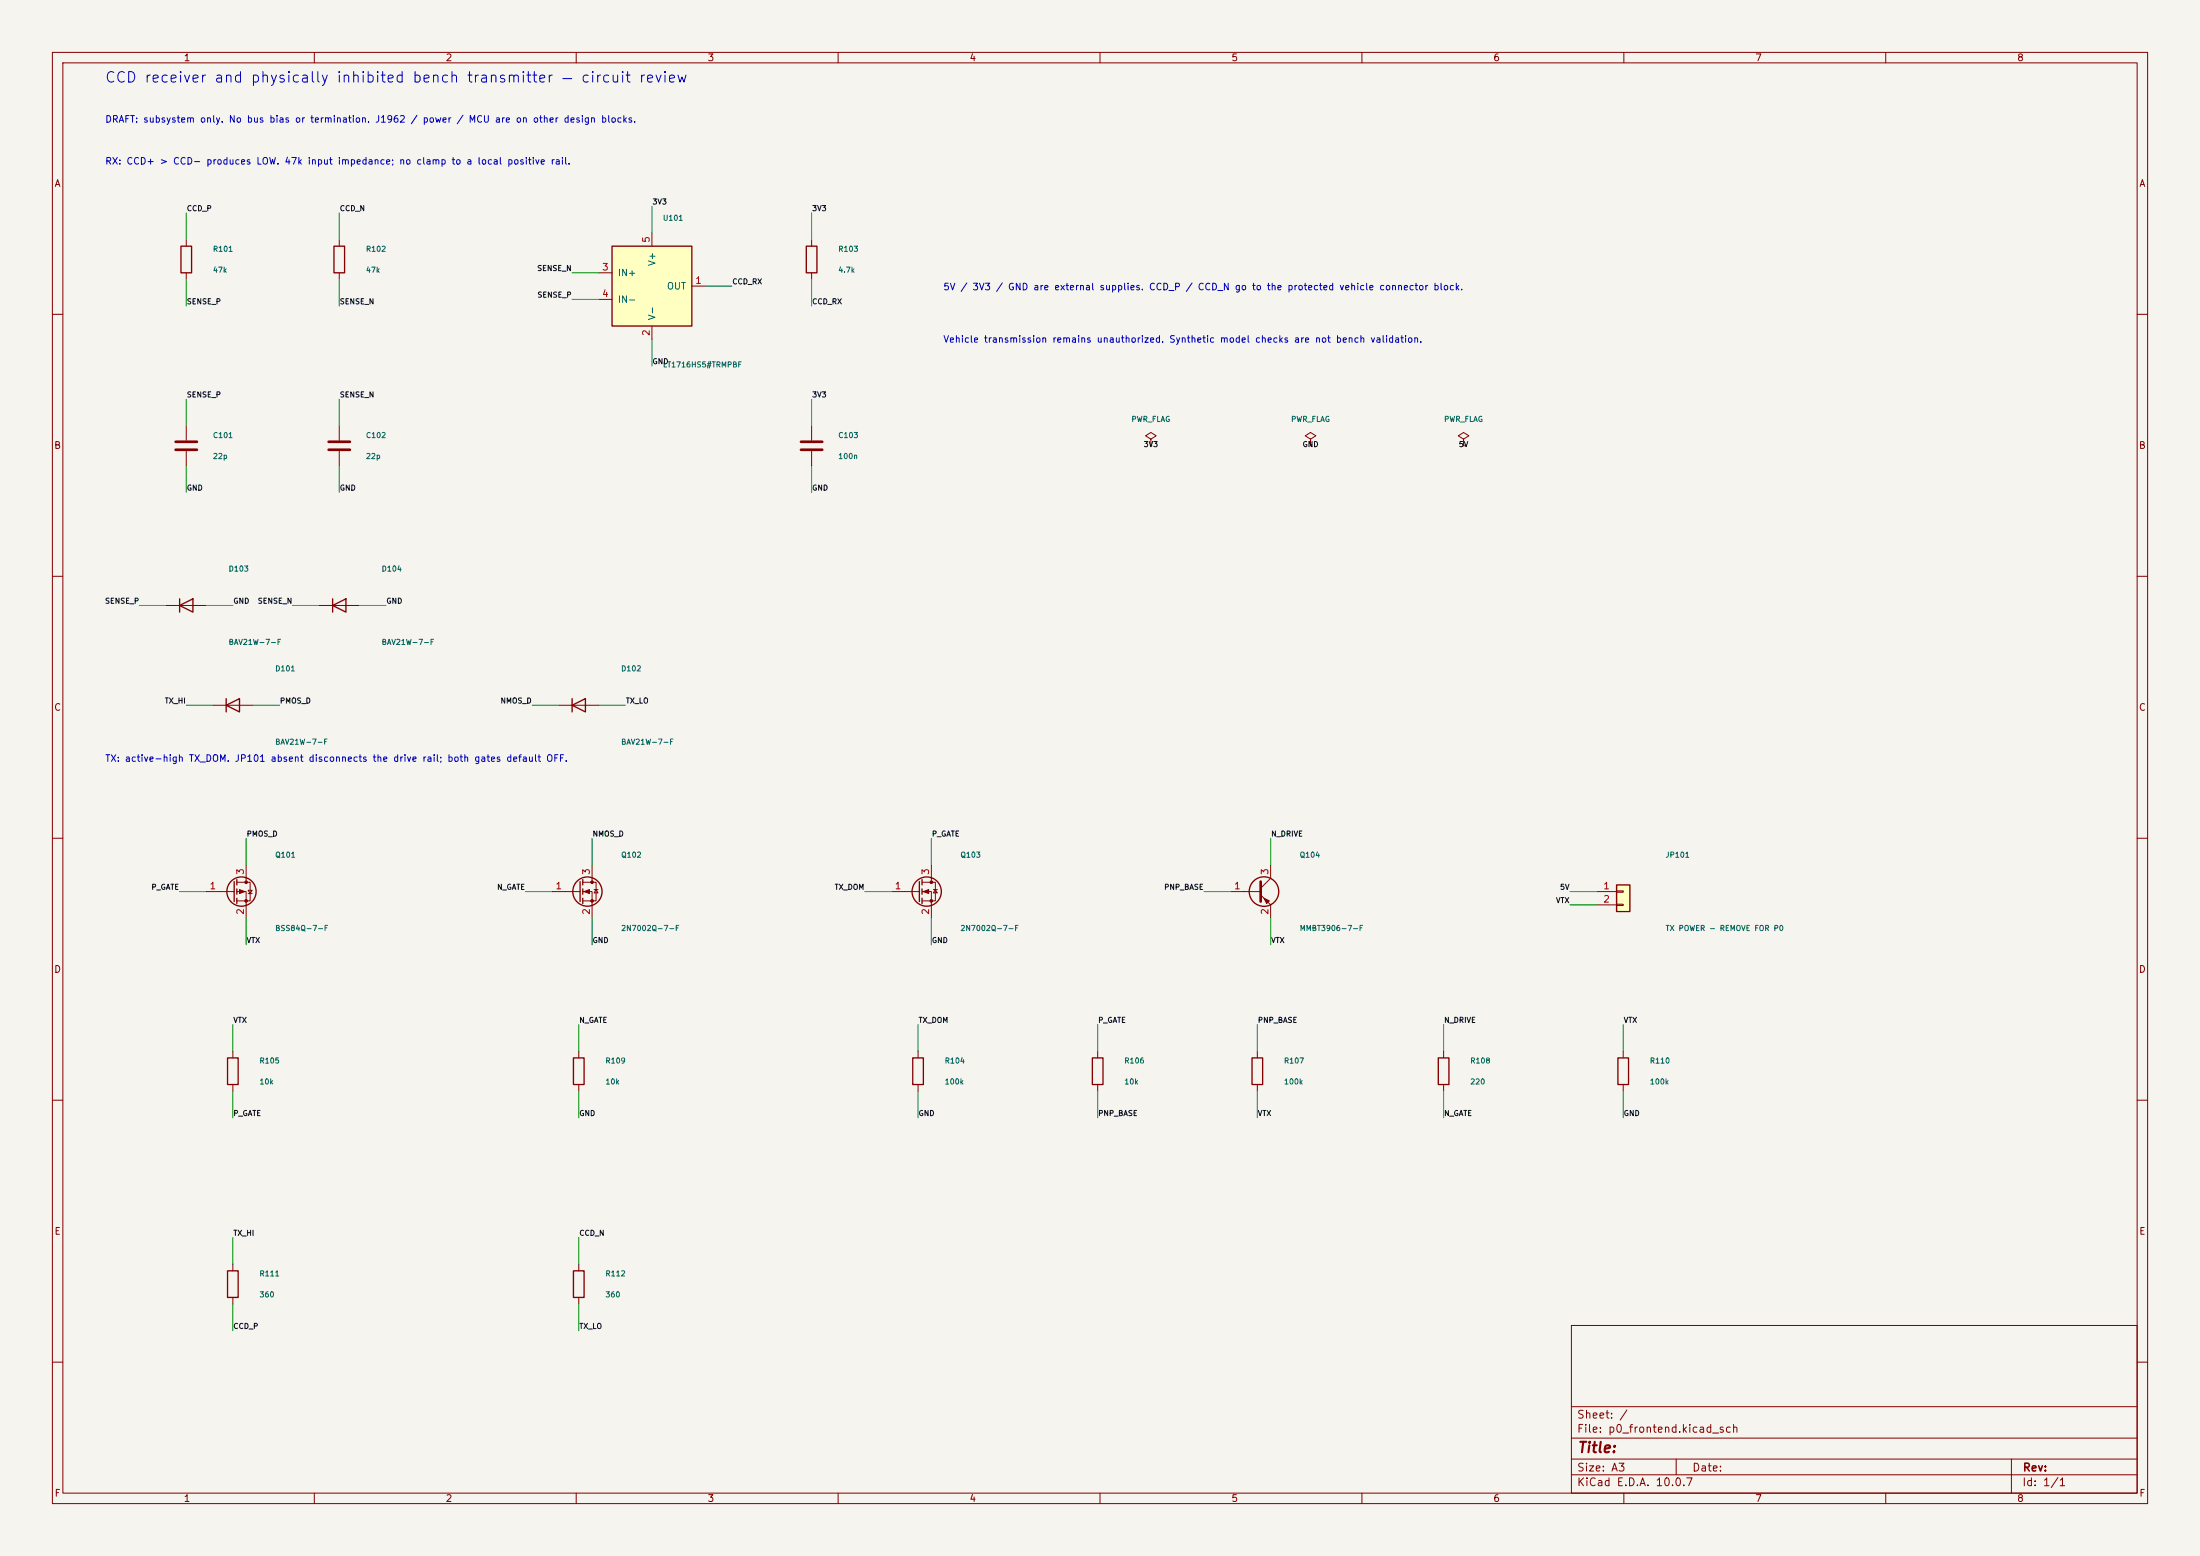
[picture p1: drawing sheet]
(kicad_sch (version 20250114) (generator "eeschema") (paper "A3") (lib_symbols (symbol "Device:R" (pin_numbers (hide yes)) (pin_names (offset 0)) (exclude_from_sim no) (in_bom yes) (on_board yes) (in_pos_files yes) (duplicate_pin_numbers_are_jumpers no) (property "Reference" "R" (at 2.032 0 90) (show_name no) (do_not_autoplace no) (effects (font (size 1.27 1.27)))) (property "Value" "R" (at 0 0 90) (show_name no) (do_not_autoplace no) (effects (font (size 1.27 1.27)))) (property "Footprint" "" (at -1.778 0 90) (show_name no) (do_not_autoplace no) (hide yes) (effects (font (size 1.27 1.27)))) (property "Datasheet" "" (at 0 0 0) (show_name no) (do_not_autoplace no) (hide yes) (effects (font (size 1.27 1.27)))) (property "Description" "Resistor" (at 0 0 0) (show_name no) (do_not_autoplace no) (hide yes) (effects (font (size 1.27 1.27)))) (property "ki_keywords" "R res resistor" (at 0 0 0) (show_name no) (do_not_autoplace no) (hide yes) (effects (font (size 1.27 1.27)))) (property "ki_fp_filters" "R_*" (at 0 0 0) (show_name no) (do_not_autoplace no) (hide yes) (effects (font (size 1.27 1.27)))) (symbol "R_0_1" (rectangle (start -1.016 -2.54) (end 1.016 2.54) (stroke (width 0.254) (type default)) (fill (type none)))) (symbol "R_1_1" (pin passive line (at 0 3.81 270) (length 1.27) (name "" (effects (font (size 1.27 1.27)))) (number "1" (effects (font (size 1.27 1.27))))) (pin passive line (at 0 -3.81 90) (length 1.27) (name "" (effects (font (size 1.27 1.27)))) (number "2" (effects (font (size 1.27 1.27)))))) (embedded_fonts no)) (symbol "Device:C" (pin_numbers (hide yes)) (pin_names (offset 0.254)) (exclude_from_sim no) (in_bom yes) (on_board yes) (in_pos_files yes) (duplicate_pin_numbers_are_jumpers no) (property "Reference" "C" (at 0.635 2.54 0) (show_name no) (do_not_autoplace no) (effects (font (size 1.27 1.27)) (justify left))) (property "Value" "C" (at 0.635 -2.54 0) (show_name no) (do_not_autoplace no) (effects (font (size 1.27 1.27)) (justify left))) (property "Footprint" "" (at 0.9652 -3.81 0) (show_name no) (do_not_autoplace no) (hide yes) (effects (font (size 1.27 1.27)))) (property "Datasheet" "" (at 0 0 0) (show_name no) (do_not_autoplace no) (hide yes) (effects (font (size 1.27 1.27)))) (property "Description" "Unpolarized capacitor" (at 0 0 0) (show_name no) (do_not_autoplace no) (hide yes) (effects (font (size 1.27 1.27)))) (property "ki_keywords" "cap capacitor" (at 0 0 0) (show_name no) (do_not_autoplace no) (hide yes) (effects (font (size 1.27 1.27)))) (property "ki_fp_filters" "C_*" (at 0 0 0) (show_name no) (do_not_autoplace no) (hide yes) (effects (font (size 1.27 1.27)))) (symbol "C_0_1" (polyline (pts (xy -2.032 0.762) (xy 2.032 0.762)) (stroke (width 0.508) (type default)) (fill (type none))) (polyline (pts (xy -2.032 -0.762) (xy 2.032 -0.762)) (stroke (width 0.508) (type default)) (fill (type none)))) (symbol "C_1_1" (pin passive line (at 0 3.81 270) (length 2.794) (name "" (effects (font (size 1.27 1.27)))) (number "1" (effects (font (size 1.27 1.27))))) (pin passive line (at 0 -3.81 90) (length 2.794) (name "" (effects (font (size 1.27 1.27)))) (number "2" (effects (font (size 1.27 1.27)))))) (embedded_fonts no)) (symbol "Device:D" (pin_numbers (hide yes)) (pin_names (offset 1.016) (hide yes)) (exclude_from_sim no) (in_bom yes) (on_board yes) (in_pos_files yes) (duplicate_pin_numbers_are_jumpers no) (property "Reference" "D" (at 0 2.54 0) (show_name no) (do_not_autoplace no) (effects (font (size 1.27 1.27)))) (property "Value" "D" (at 0 -2.54 0) (show_name no) (do_not_autoplace no) (effects (font (size 1.27 1.27)))) (property "Footprint" "" (at 0 0 0) (show_name no) (do_not_autoplace no) (hide yes) (effects (font (size 1.27 1.27)))) (property "Datasheet" "" (at 0 0 0) (show_name no) (do_not_autoplace no) (hide yes) (effects (font (size 1.27 1.27)))) (property "Description" "Diode" (at 0 0 0) (show_name no) (do_not_autoplace no) (hide yes) (effects (font (size 1.27 1.27)))) (property "Sim.Device" "D" (at 0 0 0) (show_name no) (do_not_autoplace no) (hide yes) (effects (font (size 1.27 1.27)))) (property "Sim.Pins" "1=K 2=A" (at 0 0 0) (show_name no) (do_not_autoplace no) (hide yes) (effects (font (size 1.27 1.27)))) (property "ki_keywords" "diode" (at 0 0 0) (show_name no) (do_not_autoplace no) (hide yes) (effects (font (size 1.27 1.27)))) (property "ki_fp_filters" "TO-???* *_Diode_* *SingleDiode* D_*" (at 0 0 0) (show_name no) (do_not_autoplace no) (hide yes) (effects (font (size 1.27 1.27)))) (symbol "D_0_1" (polyline (pts (xy -1.27 1.27) (xy -1.27 -1.27)) (stroke (width 0.254) (type default)) (fill (type none))) (polyline (pts (xy 1.27 1.27) (xy 1.27 -1.27) (xy -1.27 0) (xy 1.27 1.27)) (stroke (width 0.254) (type default)) (fill (type none))) (polyline (pts (xy 1.27 0) (xy -1.27 0)) (stroke (width 0) (type default)) (fill (type none)))) (symbol "D_1_1" (pin passive line (at -3.81 0 0) (length 2.54) (name "K" (effects (font (size 1.27 1.27)))) (number "1" (effects (font (size 1.27 1.27))))) (pin passive line (at 3.81 0 180) (length 2.54) (name "A" (effects (font (size 1.27 1.27)))) (number "2" (effects (font (size 1.27 1.27)))))) (embedded_fonts no)) (symbol "Transistor_FET:Q_PMOS_GSD" (pin_names (offset 0) (hide yes)) (exclude_from_sim no) (in_bom yes) (on_board yes) (in_pos_files yes) (duplicate_pin_numbers_are_jumpers no) (property "Reference" "Q" (at 5.08 1.905 0) (show_name no) (do_not_autoplace no) (effects (font (size 1.27 1.27)) (justify left))) (property "Value" "Q_PMOS_GSD" (at 5.08 0 0) (show_name no) (do_not_autoplace no) (effects (font (size 1.27 1.27)) (justify left))) (property "Footprint" "" (at 5.08 2.54 0) (show_name no) (do_not_autoplace no) (hide yes) (effects (font (size 1.27 1.27)))) (property "Datasheet" "" (at 0 0 0) (show_name no) (do_not_autoplace no) (hide yes) (effects (font (size 1.27 1.27)))) (property "Description" "P-MOSFET transistor, gate/source/drain" (at 0 0 0) (show_name no) (do_not_autoplace no) (hide yes) (effects (font (size 1.27 1.27)))) (property "ki_keywords" "transistor PMOS P-MOS P-MOSFET" (at 0 0 0) (show_name no) (do_not_autoplace no) (hide yes) (effects (font (size 1.27 1.27)))) (symbol "Q_PMOS_GSD_0_1" (polyline (pts (xy 0.254 1.905) (xy 0.254 -1.905)) (stroke (width 0.254) (type default)) (fill (type none))) (polyline (pts (xy 0.254 0) (xy -2.54 0)) (stroke (width 0) (type default)) (fill (type none))) (polyline (pts (xy 0.762 2.286) (xy 0.762 1.27)) (stroke (width 0.254) (type default)) (fill (type none))) (polyline (pts (xy 0.762 1.778) (xy 3.302 1.778) (xy 3.302 -1.778) (xy 0.762 -1.778)) (stroke (width 0) (type default)) (fill (type none))) (polyline (pts (xy 0.762 0.508) (xy 0.762 -0.508)) (stroke (width 0.254) (type default)) (fill (type none))) (polyline (pts (xy 0.762 -1.27) (xy 0.762 -2.286)) (stroke (width 0.254) (type default)) (fill (type none))) (circle (center 1.651 0) (radius 2.794) (stroke (width 0.254) (type default)) (fill (type none))) (polyline (pts (xy 2.286 0) (xy 1.27 0.381) (xy 1.27 -0.381) (xy 2.286 0)) (stroke (width 0) (type default)) (fill (type outline))) (polyline (pts (xy 2.54 2.54) (xy 2.54 1.778)) (stroke (width 0) (type default)) (fill (type none))) (circle (center 2.54 1.778) (radius 0.254) (stroke (width 0) (type default)) (fill (type outline))) (circle (center 2.54 -1.778) (radius 0.254) (stroke (width 0) (type default)) (fill (type outline))) (polyline (pts (xy 2.54 -2.54) (xy 2.54 0) (xy 0.762 0)) (stroke (width 0) (type default)) (fill (type none))) (polyline (pts (xy 2.921 -0.381) (xy 3.683 -0.381)) (stroke (width 0) (type default)) (fill (type none))) (polyline (pts (xy 3.302 -0.381) (xy 2.921 0.254) (xy 3.683 0.254) (xy 3.302 -0.381)) (stroke (width 0) (type default)) (fill (type none)))) (symbol "Q_PMOS_GSD_1_1" (pin input line (at -5.08 0 0) (length 2.54) (name "G" (effects (font (size 1.27 1.27)))) (number "1" (effects (font (size 1.27 1.27))))) (pin passive line (at 2.54 -5.08 90) (length 2.54) (name "S" (effects (font (size 1.27 1.27)))) (number "2" (effects (font (size 1.27 1.27))))) (pin passive line (at 2.54 5.08 270) (length 2.54) (name "D" (effects (font (size 1.27 1.27)))) (number "3" (effects (font (size 1.27 1.27)))))) (embedded_fonts no)) (symbol "Transistor_FET:Q_NMOS_GSD" (pin_names (offset 0) (hide yes)) (exclude_from_sim no) (in_bom yes) (on_board yes) (in_pos_files yes) (duplicate_pin_numbers_are_jumpers no) (property "Reference" "Q" (at 5.08 1.905 0) (show_name no) (do_not_autoplace no) (effects (font (size 1.27 1.27)) (justify left))) (property "Value" "Q_NMOS_GSD" (at 5.08 0 0) (show_name no) (do_not_autoplace no) (effects (font (size 1.27 1.27)) (justify left))) (property "Footprint" "" (at 5.08 2.54 0) (show_name no) (do_not_autoplace no) (hide yes) (effects (font (size 1.27 1.27)))) (property "Datasheet" "" (at 0 0 0) (show_name no) (do_not_autoplace no) (hide yes) (effects (font (size 1.27 1.27)))) (property "Description" "N-MOSFET transistor, gate/source/drain" (at 0 0 0) (show_name no) (do_not_autoplace no) (hide yes) (effects (font (size 1.27 1.27)))) (property "ki_keywords" "transistor NMOS N-MOS N-MOSFET" (at 0 0 0) (show_name no) (do_not_autoplace no) (hide yes) (effects (font (size 1.27 1.27)))) (symbol "Q_NMOS_GSD_0_1" (polyline (pts (xy 0.254 1.905) (xy 0.254 -1.905)) (stroke (width 0.254) (type default)) (fill (type none))) (polyline (pts (xy 0.254 0) (xy -2.54 0)) (stroke (width 0) (type default)) (fill (type none))) (polyline (pts (xy 0.762 2.286) (xy 0.762 1.27)) (stroke (width 0.254) (type default)) (fill (type none))) (polyline (pts (xy 0.762 0.508) (xy 0.762 -0.508)) (stroke (width 0.254) (type default)) (fill (type none))) (polyline (pts (xy 0.762 -1.27) (xy 0.762 -2.286)) (stroke (width 0.254) (type default)) (fill (type none))) (polyline (pts (xy 0.762 -1.778) (xy 3.302 -1.778) (xy 3.302 1.778) (xy 0.762 1.778)) (stroke (width 0) (type default)) (fill (type none))) (polyline (pts (xy 1.016 0) (xy 2.032 0.381) (xy 2.032 -0.381) (xy 1.016 0)) (stroke (width 0) (type default)) (fill (type outline))) (circle (center 1.651 0) (radius 2.794) (stroke (width 0.254) (type default)) (fill (type none))) (polyline (pts (xy 2.54 2.54) (xy 2.54 1.778)) (stroke (width 0) (type default)) (fill (type none))) (circle (center 2.54 1.778) (radius 0.254) (stroke (width 0) (type default)) (fill (type outline))) (circle (center 2.54 -1.778) (radius 0.254) (stroke (width 0) (type default)) (fill (type outline))) (polyline (pts (xy 2.54 -2.54) (xy 2.54 0) (xy 0.762 0)) (stroke (width 0) (type default)) (fill (type none))) (polyline (pts (xy 2.921 0.381) (xy 3.683 0.381)) (stroke (width 0) (type default)) (fill (type none))) (polyline (pts (xy 3.302 0.381) (xy 2.921 -0.254) (xy 3.683 -0.254) (xy 3.302 0.381)) (stroke (width 0) (type default)) (fill (type none)))) (symbol "Q_NMOS_GSD_1_1" (pin input line (at -5.08 0 0) (length 2.54) (name "G" (effects (font (size 1.27 1.27)))) (number "1" (effects (font (size 1.27 1.27))))) (pin passive line (at 2.54 -5.08 90) (length 2.54) (name "S" (effects (font (size 1.27 1.27)))) (number "2" (effects (font (size 1.27 1.27))))) (pin passive line (at 2.54 5.08 270) (length 2.54) (name "D" (effects (font (size 1.27 1.27)))) (number "3" (effects (font (size 1.27 1.27)))))) (embedded_fonts no)) (symbol "Transistor_BJT:Q_PNP_BEC" (pin_names (offset 0) (hide yes)) (exclude_from_sim no) (in_bom yes) (on_board yes) (in_pos_files yes) (duplicate_pin_numbers_are_jumpers no) (property "Reference" "Q" (at 5.08 1.27 0) (show_name no) (do_not_autoplace no) (effects (font (size 1.27 1.27)) (justify left))) (property "Value" "Q_PNP_BEC" (at 5.08 -1.27 0) (show_name no) (do_not_autoplace no) (effects (font (size 1.27 1.27)) (justify left))) (property "Footprint" "" (at 5.08 2.54 0) (show_name no) (do_not_autoplace no) (hide yes) (effects (font (size 1.27 1.27)))) (property "Datasheet" "" (at 0 0 0) (show_name no) (do_not_autoplace no) (hide yes) (effects (font (size 1.27 1.27)))) (property "Description" "PNP transistor, base/emitter/collector" (at 0 0 0) (show_name no) (do_not_autoplace no) (hide yes) (effects (font (size 1.27 1.27)))) (property "Sim.Device" "PNP" (at 0 0 0) (show_name no) (do_not_autoplace no) (hide yes) (effects (font (size 1.27 1.27)))) (property "Sim.Pins" "1=B 2=E 3=C" (at 0 0 0) (show_name no) (do_not_autoplace no) (hide yes) (effects (font (size 1.27 1.27)))) (property "ki_keywords" "BJT" (at 0 0 0) (show_name no) (do_not_autoplace no) (hide yes) (effects (font (size 1.27 1.27)))) (symbol "Q_PNP_BEC_0_1" (polyline (pts (xy -2.54 0) (xy 0.635 0)) (stroke (width 0) (type default)) (fill (type none))) (polyline (pts (xy 0.635 1.905) (xy 0.635 -1.905)) (stroke (width 0.508) (type default)) (fill (type none))) (polyline (pts (xy 0.635 0.635) (xy 2.54 2.54)) (stroke (width 0) (type default)) (fill (type none))) (polyline (pts (xy 0.635 -0.635) (xy 2.54 -2.54)) (stroke (width 0) (type default)) (fill (type none))) (circle (center 1.27 0) (radius 2.8194) (stroke (width 0.254) (type default)) (fill (type none))) (polyline (pts (xy 2.286 -1.778) (xy 1.778 -2.286) (xy 1.27 -1.27) (xy 2.286 -1.778)) (stroke (width 0) (type default)) (fill (type outline)))) (symbol "Q_PNP_BEC_1_1" (pin input line (at -5.08 0 0) (length 2.54) (name "B" (effects (font (size 1.27 1.27)))) (number "1" (effects (font (size 1.27 1.27))))) (pin passive line (at 2.54 -5.08 90) (length 2.54) (name "E" (effects (font (size 1.27 1.27)))) (number "2" (effects (font (size 1.27 1.27))))) (pin passive line (at 2.54 5.08 270) (length 2.54) (name "C" (effects (font (size 1.27 1.27)))) (number "3" (effects (font (size 1.27 1.27)))))) (embedded_fonts no)) (symbol "Connector_Generic:Conn_01x02" (pin_names (offset 1.016) (hide yes)) (exclude_from_sim no) (in_bom yes) (on_board yes) (in_pos_files yes) (duplicate_pin_numbers_are_jumpers no) (property "Reference" "J" (at 0 2.54 0) (show_name no) (do_not_autoplace no) (effects (font (size 1.27 1.27)))) (property "Value" "Conn_01x02" (at 0 -5.08 0) (show_name no) (do_not_autoplace no) (effects (font (size 1.27 1.27)))) (property "Footprint" "" (at 0 0 0) (show_name no) (do_not_autoplace no) (hide yes) (effects (font (size 1.27 1.27)))) (property "Datasheet" "" (at 0 0 0) (show_name no) (do_not_autoplace no) (hide yes) (effects (font (size 1.27 1.27)))) (property "Description" "Generic connector, single row, 01x02, script generated (kicad-library-utils/schlib/autogen/connector/)" (at 0 0 0) (show_name no) (do_not_autoplace no) (hide yes) (effects (font (size 1.27 1.27)))) (property "ki_keywords" "connector" (at 0 0 0) (show_name no) (do_not_autoplace no) (hide yes) (effects (font (size 1.27 1.27)))) (property "ki_fp_filters" "Connector*:*_1x??_*" (at 0 0 0) (show_name no) (do_not_autoplace no) (hide yes) (effects (font (size 1.27 1.27)))) (symbol "Conn_01x02_1_1" (rectangle (start -1.27 1.27) (end 1.27 -3.81) (stroke (width 0.254) (type default)) (fill (type background))) (rectangle (start -1.27 0.127) (end 0 -0.127) (stroke (width 0.1524) (type default)) (fill (type none))) (rectangle (start -1.27 -2.413) (end 0 -2.667) (stroke (width 0.1524) (type default)) (fill (type none))) (pin passive line (at -5.08 0 0) (length 3.81) (name "Pin_1" (effects (font (size 1.27 1.27)))) (number "1" (effects (font (size 1.27 1.27))))) (pin passive line (at -5.08 -2.54 0) (length 3.81) (name "Pin_2" (effects (font (size 1.27 1.27)))) (number "2" (effects (font (size 1.27 1.27)))))) (embedded_fonts no)) (symbol "power:PWR_FLAG" (power global) (pin_numbers (hide yes)) (pin_names (offset 0) (hide yes)) (exclude_from_sim no) (in_bom yes) (on_board yes) (in_pos_files yes) (duplicate_pin_numbers_are_jumpers no) (property "Reference" "#FLG" (at 0 1.905 0) (show_name no) (do_not_autoplace no) (hide yes) (effects (font (size 1.27 1.27)))) (property "Value" "PWR_FLAG" (at 0 3.81 0) (show_name no) (do_not_autoplace no) (effects (font (size 1.27 1.27)))) (property "Footprint" "" (at 0 0 0) (show_name no) (do_not_autoplace no) (hide yes) (effects (font (size 1.27 1.27)))) (property "Datasheet" "" (at 0 0 0) (show_name no) (do_not_autoplace no) (hide yes) (effects (font (size 1.27 1.27)))) (property "Description" "Special symbol for telling ERC where power comes from" (at 0 0 0) (show_name no) (do_not_autoplace no) (hide yes) (effects (font (size 1.27 1.27)))) (property "ki_keywords" "flag power" (at 0 0 0) (show_name no) (do_not_autoplace no) (hide yes) (effects (font (size 1.27 1.27)))) (symbol "PWR_FLAG_0_0" (pin power_out line (at 0 0 90) (length 0) (name "" (effects (font (size 1.27 1.27)))) (number "1" (effects (font (size 1.27 1.27)))))) (symbol "PWR_FLAG_0_1" (polyline (pts (xy 0 0) (xy 0 1.27) (xy -1.016 1.905) (xy 0 2.54) (xy 1.016 1.905) (xy 0 1.27)) (stroke (width 0) (type default)) (fill (type none)))) (embedded_fonts no)) (symbol "Chrysler:LT1716" (pin_names (offset 1.016)) (in_bom yes) (on_board yes) (property "Reference" "U" (at 0 8.89 0) (effects (font (size 1.27 1.27)))) (property "Value" "LT1716" (at 0 -8.89 0) (effects (font (size 1.27 1.27)))) (symbol "LT1716_0_1" (rectangle (start -7.62 7.62) (end 7.62 -7.62) (stroke (width 0.254) (type default)) (fill (type background)))) (symbol "LT1716_1_1" (pin output line (at 10.16 0 180) (length 2.54) (name "OUT" (effects (font (size 1.27 1.27)))) (number "1" (effects (font (size 1.27 1.27))))) (pin power_in line (at 0 -10.16 90) (length 2.54) (name "V-" (effects (font (size 1.27 1.27)))) (number "2" (effects (font (size 1.27 1.27))))) (pin input line (at -10.16 2.54 0) (length 2.54) (name "IN+" (effects (font (size 1.27 1.27)))) (number "3" (effects (font (size 1.27 1.27))))) (pin input line (at -10.16 -2.54 0) (length 2.54) (name "IN-" (effects (font (size 1.27 1.27)))) (number "4" (effects (font (size 1.27 1.27))))) (pin power_in line (at 0 10.16 270) (length 2.54) (name "V+" (effects (font (size 1.27 1.27)))) (number "5" (effects (font (size 1.27 1.27)))))))) (text "CCD receiver and physically inhibited bench transmitter — circuit review" (at 20 15 0) (effects (font (size 2.0 2.0)) (justify left))) (text "DRAFT: subsystem only. No bus bias or termination. J1962 / power / MCU are on other design blocks." (at 20 23 0) (effects (font (size 1.27 1.27)) (justify left))) (text "RX: CCD+ > CCD- produces LOW. 47k input impedance; no clamp to a local positive rail." (at 20 31 0) (effects (font (size 1.27 1.27)) (justify left))) (text "TX: active-high TX_DOM. JP101 absent disconnects the drive rail; both gates default OFF." (at 20 145 0) (effects (font (size 1.27 1.27)) (justify left))) (text "5V / 3V3 / GND are external supplies. CCD_P / CCD_N go to the protected vehicle connector block." (at 180 55 0) (effects (font (size 1.27 1.27)) (justify left))) (text "Vehicle transmission remains unauthorized. Synthetic model checks are not bench validation." (at 180 65 0) (effects (font (size 1.27 1.27)) (justify left))) (symbol (lib_id "Chrysler:LT1716") (at 124.46 54.61 0) (unit 1) (in_bom yes) (on_board yes) (dnp no) (property "Reference" "U101" (at 126.46 41.61 0) (effects (font (size 1.0 1.0)) (justify left))) (property "Value" "LT1716HS5#TRMPBF" (at 126.46 69.61 0) (effects (font (size 1.0 1.0)) (justify left))) (property "Footprint" "Package_TO_SOT_SMD:TSOT-23-5" (at 124.46 54.61 0) (effects (font (size 1.0 1.0)) (justify left) (hide yes))) (property "MPN" "LT1716HS5#TRMPBF" (at 124.46 54.61 0) (effects (font (size 1.0 1.0)) (justify left) (hide yes))) (property "Manufacturer" "Analog Devices" (at 124.46 54.61 0) (effects (font (size 1.0 1.0)) (justify left) (hide yes)))) (wire (pts (xy 134.62 54.61) (xy 139.7 54.61)) (stroke (width 0) (type default))) (label "CCD_RX" (at 139.7 54.61 0) (effects (font (size 1 1)) (justify left bottom))) (wire (pts (xy 124.46 64.77) (xy 124.46 69.85)) (stroke (width 0) (type default))) (label "GND" (at 124.46 69.85 0) (effects (font (size 1 1)) (justify left bottom))) (wire (pts (xy 114.3 52.07) (xy 109.22 52.07)) (stroke (width 0) (type default))) (label "SENSE_N" (at 109.22 52.07 0) (effects (font (size 1 1)) (justify right bottom))) (wire (pts (xy 114.3 57.15) (xy 109.22 57.15)) (stroke (width 0) (type default))) (label "SENSE_P" (at 109.22 57.15 0) (effects (font (size 1 1)) (justify right bottom))) (wire (pts (xy 124.46 44.45) (xy 124.46 39.37)) (stroke (width 0) (type default))) (label "3V3" (at 124.46 39.37 0) (effects (font (size 1 1)) (justify left bottom))) (symbol (lib_id "Device:R") (at 35.56 49.53 0) (unit 1) (in_bom yes) (on_board yes) (dnp no) (property "Reference" "R101" (at 40.56 47.53 0) (effects (font (size 1.0 1.0)) (justify left))) (property "Value" "47k" (at 40.56 51.53 0) (effects (font (size 1.0 1.0)) (justify left))) (property "Footprint" "Resistor_SMD:R_0805_2012Metric" (at 35.56 49.53 0) (effects (font (size 1.0 1.0)) (justify left) (hide yes))) (property "MPN" "RC0805FR-0747KL" (at 35.56 49.53 0) (effects (font (size 1.0 1.0)) (justify left) (hide yes))) (property "Manufacturer" "YAGEO" (at 35.56 49.53 0) (effects (font (size 1.0 1.0)) (justify left) (hide yes)))) (wire (pts (xy 35.56 45.72) (xy 35.56 40.64)) (stroke (width 0) (type default))) (label "CCD_P" (at 35.56 40.64 0) (effects (font (size 1 1)) (justify left bottom))) (wire (pts (xy 35.56 53.34) (xy 35.56 58.42)) (stroke (width 0) (type default))) (label "SENSE_P" (at 35.56 58.42 0) (effects (font (size 1 1)) (justify left bottom))) (symbol (lib_id "Device:R") (at 64.77 49.53 0) (unit 1) (in_bom yes) (on_board yes) (dnp no) (property "Reference" "R102" (at 69.77 47.53 0) (effects (font (size 1.0 1.0)) (justify left))) (property "Value" "47k" (at 69.77 51.53 0) (effects (font (size 1.0 1.0)) (justify left))) (property "Footprint" "Resistor_SMD:R_0805_2012Metric" (at 64.77 49.53 0) (effects (font (size 1.0 1.0)) (justify left) (hide yes))) (property "MPN" "RC0805FR-0747KL" (at 64.77 49.53 0) (effects (font (size 1.0 1.0)) (justify left) (hide yes))) (property "Manufacturer" "YAGEO" (at 64.77 49.53 0) (effects (font (size 1.0 1.0)) (justify left) (hide yes)))) (wire (pts (xy 64.77 45.72) (xy 64.77 40.64)) (stroke (width 0) (type default))) (label "CCD_N" (at 64.77 40.64 0) (effects (font (size 1 1)) (justify left bottom))) (wire (pts (xy 64.77 53.34) (xy 64.77 58.42)) (stroke (width 0) (type default))) (label "SENSE_N" (at 64.77 58.42 0) (effects (font (size 1 1)) (justify left bottom))) (symbol (lib_id "Device:C") (at 35.56 85.09 0) (unit 1) (in_bom yes) (on_board yes) (dnp no) (property "Reference" "C101" (at 40.56 83.09 0) (effects (font (size 1.0 1.0)) (justify left))) (property "Value" "22p" (at 40.56 87.09 0) (effects (font (size 1.0 1.0)) (justify left))) (property "Footprint" "Capacitor_SMD:C_0805_2012Metric" (at 35.56 85.09 0) (effects (font (size 1.0 1.0)) (justify left) (hide yes))) (property "MPN" "C0805C220J5GACTU" (at 35.56 85.09 0) (effects (font (size 1.0 1.0)) (justify left) (hide yes))) (property "Manufacturer" "KEMET" (at 35.56 85.09 0) (effects (font (size 1.0 1.0)) (justify left) (hide yes)))) (wire (pts (xy 35.56 81.28) (xy 35.56 76.2)) (stroke (width 0) (type default))) (label "SENSE_P" (at 35.56 76.2 0) (effects (font (size 1 1)) (justify left bottom))) (wire (pts (xy 35.56 88.9) (xy 35.56 93.98)) (stroke (width 0) (type default))) (label "GND" (at 35.56 93.98 0) (effects (font (size 1 1)) (justify left bottom))) (symbol (lib_id "Device:C") (at 64.77 85.09 0) (unit 1) (in_bom yes) (on_board yes) (dnp no) (property "Reference" "C102" (at 69.77 83.09 0) (effects (font (size 1.0 1.0)) (justify left))) (property "Value" "22p" (at 69.77 87.09 0) (effects (font (size 1.0 1.0)) (justify left))) (property "Footprint" "Capacitor_SMD:C_0805_2012Metric" (at 64.77 85.09 0) (effects (font (size 1.0 1.0)) (justify left) (hide yes))) (property "MPN" "C0805C220J5GACTU" (at 64.77 85.09 0) (effects (font (size 1.0 1.0)) (justify left) (hide yes))) (property "Manufacturer" "KEMET" (at 64.77 85.09 0) (effects (font (size 1.0 1.0)) (justify left) (hide yes)))) (wire (pts (xy 64.77 81.28) (xy 64.77 76.2)) (stroke (width 0) (type default))) (label "SENSE_N" (at 64.77 76.2 0) (effects (font (size 1 1)) (justify left bottom))) (wire (pts (xy 64.77 88.9) (xy 64.77 93.98)) (stroke (width 0) (type default))) (label "GND" (at 64.77 93.98 0) (effects (font (size 1 1)) (justify left bottom))) (symbol (lib_id "Device:C") (at 154.94 85.09 0) (unit 1) (in_bom yes) (on_board yes) (dnp no) (property "Reference" "C103" (at 159.94 83.09 0) (effects (font (size 1.0 1.0)) (justify left))) (property "Value" "100n" (at 159.94 87.09 0) (effects (font (size 1.0 1.0)) (justify left))) (property "Footprint" "Capacitor_SMD:C_0805_2012Metric" (at 154.94 85.09 0) (effects (font (size 1.0 1.0)) (justify left) (hide yes))) (property "MPN" "C0805C104K5RACTU" (at 154.94 85.09 0) (effects (font (size 1.0 1.0)) (justify left) (hide yes))) (property "Manufacturer" "KEMET" (at 154.94 85.09 0) (effects (font (size 1.0 1.0)) (justify left) (hide yes)))) (wire (pts (xy 154.94 81.28) (xy 154.94 76.2)) (stroke (width 0) (type default))) (label "3V3" (at 154.94 76.2 0) (effects (font (size 1 1)) (justify left bottom))) (wire (pts (xy 154.94 88.9) (xy 154.94 93.98)) (stroke (width 0) (type default))) (label "GND" (at 154.94 93.98 0) (effects (font (size 1 1)) (justify left bottom))) (symbol (lib_id "Device:R") (at 154.94 49.53 0) (unit 1) (in_bom yes) (on_board yes) (dnp no) (property "Reference" "R103" (at 159.94 47.53 0) (effects (font (size 1.0 1.0)) (justify left))) (property "Value" "4.7k" (at 159.94 51.53 0) (effects (font (size 1.0 1.0)) (justify left))) (property "Footprint" "Resistor_SMD:R_0805_2012Metric" (at 154.94 49.53 0) (effects (font (size 1.0 1.0)) (justify left) (hide yes))) (property "MPN" "RC0805FR-074K7L" (at 154.94 49.53 0) (effects (font (size 1.0 1.0)) (justify left) (hide yes))) (property "Manufacturer" "YAGEO" (at 154.94 49.53 0) (effects (font (size 1.0 1.0)) (justify left) (hide yes)))) (wire (pts (xy 154.94 45.72) (xy 154.94 40.64)) (stroke (width 0) (type default))) (label "3V3" (at 154.94 40.64 0) (effects (font (size 1 1)) (justify left bottom))) (wire (pts (xy 154.94 53.34) (xy 154.94 58.42)) (stroke (width 0) (type default))) (label "CCD_RX" (at 154.94 58.42 0) (effects (font (size 1 1)) (justify left bottom))) (symbol (lib_id "Device:D") (at 44.45 134.62 0) (unit 1) (in_bom yes) (on_board yes) (dnp no) (property "Reference" "D101" (at 52.45 127.62 0) (effects (font (size 1.0 1.0)) (justify left))) (property "Value" "BAV21W-7-F" (at 52.45 141.62 0) (effects (font (size 1.0 1.0)) (justify left))) (property "Footprint" "Diode_SMD:D_SOD-123" (at 44.45 134.62 0) (effects (font (size 1.0 1.0)) (justify left) (hide yes))) (property "MPN" "BAV21W-7-F" (at 44.45 134.62 0) (effects (font (size 1.0 1.0)) (justify left) (hide yes))) (property "Manufacturer" "Diodes Incorporated" (at 44.45 134.62 0) (effects (font (size 1.0 1.0)) (justify left) (hide yes)))) (wire (pts (xy 40.64 134.62) (xy 35.56 134.62)) (stroke (width 0) (type default))) (label "TX_HI" (at 35.56 134.62 0) (effects (font (size 1 1)) (justify right bottom))) (wire (pts (xy 48.26 134.62) (xy 53.34 134.62)) (stroke (width 0) (type default))) (label "PMOS_D" (at 53.34 134.62 0) (effects (font (size 1 1)) (justify left bottom))) (symbol (lib_id "Device:D") (at 110.49 134.62 0) (unit 1) (in_bom yes) (on_board yes) (dnp no) (property "Reference" "D102" (at 118.49 127.62 0) (effects (font (size 1.0 1.0)) (justify left))) (property "Value" "BAV21W-7-F" (at 118.49 141.62 0) (effects (font (size 1.0 1.0)) (justify left))) (property "Footprint" "Diode_SMD:D_SOD-123" (at 110.49 134.62 0) (effects (font (size 1.0 1.0)) (justify left) (hide yes))) (property "MPN" "BAV21W-7-F" (at 110.49 134.62 0) (effects (font (size 1.0 1.0)) (justify left) (hide yes))) (property "Manufacturer" "Diodes Incorporated" (at 110.49 134.62 0) (effects (font (size 1.0 1.0)) (justify left) (hide yes)))) (wire (pts (xy 106.68 134.62) (xy 101.6 134.62)) (stroke (width 0) (type default))) (label "NMOS_D" (at 101.6 134.62 0) (effects (font (size 1 1)) (justify right bottom))) (wire (pts (xy 114.3 134.62) (xy 119.38 134.62)) (stroke (width 0) (type default))) (label "TX_LO" (at 119.38 134.62 0) (effects (font (size 1 1)) (justify left bottom))) (symbol (lib_id "Device:D") (at 35.56 115.57 0) (unit 1) (in_bom yes) (on_board yes) (dnp no) (property "Reference" "D103" (at 43.56 108.57 0) (effects (font (size 1.0 1.0)) (justify left))) (property "Value" "BAV21W-7-F" (at 43.56 122.57 0) (effects (font (size 1.0 1.0)) (justify left))) (property "Footprint" "Diode_SMD:D_SOD-123" (at 35.56 115.57 0) (effects (font (size 1.0 1.0)) (justify left) (hide yes))) (property "MPN" "BAV21W-7-F" (at 35.56 115.57 0) (effects (font (size 1.0 1.0)) (justify left) (hide yes))) (property "Manufacturer" "Diodes Incorporated" (at 35.56 115.57 0) (effects (font (size 1.0 1.0)) (justify left) (hide yes)))) (wire (pts (xy 31.75 115.57) (xy 26.67 115.57)) (stroke (width 0) (type default))) (label "SENSE_P" (at 26.67 115.57 0) (effects (font (size 1 1)) (justify right bottom))) (wire (pts (xy 39.37 115.57) (xy 44.45 115.57)) (stroke (width 0) (type default))) (label "GND" (at 44.45 115.57 0) (effects (font (size 1 1)) (justify left bottom))) (symbol (lib_id "Device:D") (at 64.77 115.57 0) (unit 1) (in_bom yes) (on_board yes) (dnp no) (property "Reference" "D104" (at 72.77 108.57 0) (effects (font (size 1.0 1.0)) (justify left))) (property "Value" "BAV21W-7-F" (at 72.77 122.57 0) (effects (font (size 1.0 1.0)) (justify left))) (property "Footprint" "Diode_SMD:D_SOD-123" (at 64.77 115.57 0) (effects (font (size 1.0 1.0)) (justify left) (hide yes))) (property "MPN" "BAV21W-7-F" (at 64.77 115.57 0) (effects (font (size 1.0 1.0)) (justify left) (hide yes))) (property "Manufacturer" "Diodes Incorporated" (at 64.77 115.57 0) (effects (font (size 1.0 1.0)) (justify left) (hide yes)))) (wire (pts (xy 60.96 115.57) (xy 55.88 115.57)) (stroke (width 0) (type default))) (label "SENSE_N" (at 55.88 115.57 0) (effects (font (size 1 1)) (justify right bottom))) (wire (pts (xy 68.58 115.57) (xy 73.66 115.57)) (stroke (width 0) (type default))) (label "GND" (at 73.66 115.57 0) (effects (font (size 1 1)) (justify left bottom))) (symbol (lib_id "Transistor_FET:Q_PMOS_GSD") (at 44.45 170.18 0) (unit 1) (in_bom yes) (on_board yes) (dnp no) (property "Reference" "Q101" (at 52.45 163.18 0) (effects (font (size 1.0 1.0)) (justify left))) (property "Value" "BSS84Q-7-F" (at 52.45 177.18 0) (effects (font (size 1.0 1.0)) (justify left))) (property "Footprint" "Package_TO_SOT_SMD:SOT-23" (at 44.45 170.18 0) (effects (font (size 1.0 1.0)) (justify left) (hide yes))) (property "MPN" "BSS84Q-7-F" (at 44.45 170.18 0) (effects (font (size 1.0 1.0)) (justify left) (hide yes))) (property "Manufacturer" "Diodes Incorporated" (at 44.45 170.18 0) (effects (font (size 1.0 1.0)) (justify left) (hide yes)))) (wire (pts (xy 39.37 170.18) (xy 34.29 170.18)) (stroke (width 0) (type default))) (label "P_GATE" (at 34.29 170.18 0) (effects (font (size 1 1)) (justify right bottom))) (wire (pts (xy 46.99 175.26) (xy 46.99 180.34)) (stroke (width 0) (type default))) (label "VTX" (at 46.99 180.34 0) (effects (font (size 1 1)) (justify left bottom))) (wire (pts (xy 46.99 165.1) (xy 46.99 160.02)) (stroke (width 0) (type default))) (label "PMOS_D" (at 46.99 160.02 0) (effects (font (size 1 1)) (justify left bottom))) (symbol (lib_id "Transistor_FET:Q_NMOS_GSD") (at 110.49 170.18 0) (unit 1) (in_bom yes) (on_board yes) (dnp no) (property "Reference" "Q102" (at 118.49 163.18 0) (effects (font (size 1.0 1.0)) (justify left))) (property "Value" "2N7002Q-7-F" (at 118.49 177.18 0) (effects (font (size 1.0 1.0)) (justify left))) (property "Footprint" "Package_TO_SOT_SMD:SOT-23" (at 110.49 170.18 0) (effects (font (size 1.0 1.0)) (justify left) (hide yes))) (property "MPN" "2N7002Q-7-F" (at 110.49 170.18 0) (effects (font (size 1.0 1.0)) (justify left) (hide yes))) (property "Manufacturer" "Diodes Incorporated" (at 110.49 170.18 0) (effects (font (size 1.0 1.0)) (justify left) (hide yes)))) (wire (pts (xy 105.41 170.18) (xy 100.33 170.18)) (stroke (width 0) (type default))) (label "N_GATE" (at 100.33 170.18 0) (effects (font (size 1 1)) (justify right bottom))) (wire (pts (xy 113.03 175.26) (xy 113.03 180.34)) (stroke (width 0) (type default))) (label "GND" (at 113.03 180.34 0) (effects (font (size 1 1)) (justify left bottom))) (wire (pts (xy 113.03 165.1) (xy 113.03 160.02)) (stroke (width 0) (type default))) (label "NMOS_D" (at 113.03 160.02 0) (effects (font (size 1 1)) (justify left bottom))) (symbol (lib_id "Transistor_FET:Q_NMOS_GSD") (at 175.26 170.18 0) (unit 1) (in_bom yes) (on_board yes) (dnp no) (property "Reference" "Q103" (at 183.26 163.18 0) (effects (font (size 1.0 1.0)) (justify left))) (property "Value" "2N7002Q-7-F" (at 183.26 177.18 0) (effects (font (size 1.0 1.0)) (justify left))) (property "Footprint" "Package_TO_SOT_SMD:SOT-23" (at 175.26 170.18 0) (effects (font (size 1.0 1.0)) (justify left) (hide yes))) (property "MPN" "2N7002Q-7-F" (at 175.26 170.18 0) (effects (font (size 1.0 1.0)) (justify left) (hide yes))) (property "Manufacturer" "Diodes Incorporated" (at 175.26 170.18 0) (effects (font (size 1.0 1.0)) (justify left) (hide yes)))) (wire (pts (xy 170.18 170.18) (xy 165.1 170.18)) (stroke (width 0) (type default))) (label "TX_DOM" (at 165.1 170.18 0) (effects (font (size 1 1)) (justify right bottom))) (wire (pts (xy 177.8 175.26) (xy 177.8 180.34)) (stroke (width 0) (type default))) (label "GND" (at 177.8 180.34 0) (effects (font (size 1 1)) (justify left bottom))) (wire (pts (xy 177.8 165.1) (xy 177.8 160.02)) (stroke (width 0) (type default))) (label "P_GATE" (at 177.8 160.02 0) (effects (font (size 1 1)) (justify left bottom))) (symbol (lib_id "Transistor_BJT:Q_PNP_BEC") (at 240.03 170.18 0) (unit 1) (in_bom yes) (on_board yes) (dnp no) (property "Reference" "Q104" (at 248.03 163.18 0) (effects (font (size 1.0 1.0)) (justify left))) (property "Value" "MMBT3906-7-F" (at 248.03 177.18 0) (effects (font (size 1.0 1.0)) (justify left))) (property "Footprint" "Package_TO_SOT_SMD:SOT-23" (at 240.03 170.18 0) (effects (font (size 1.0 1.0)) (justify left) (hide yes))) (property "MPN" "MMBT3906-7-F" (at 240.03 170.18 0) (effects (font (size 1.0 1.0)) (justify left) (hide yes))) (property "Manufacturer" "Diodes Incorporated" (at 240.03 170.18 0) (effects (font (size 1.0 1.0)) (justify left) (hide yes)))) (wire (pts (xy 234.95 170.18) (xy 229.87 170.18)) (stroke (width 0) (type default))) (label "PNP_BASE" (at 229.87 170.18 0) (effects (font (size 1 1)) (justify right bottom))) (wire (pts (xy 242.57 175.26) (xy 242.57 180.34)) (stroke (width 0) (type default))) (label "VTX" (at 242.57 180.34 0) (effects (font (size 1 1)) (justify left bottom))) (wire (pts (xy 242.57 165.1) (xy 242.57 160.02)) (stroke (width 0) (type default))) (label "N_DRIVE" (at 242.57 160.02 0) (effects (font (size 1 1)) (justify left bottom))) (symbol (lib_id "Device:R") (at 175.26 204.47 0) (unit 1) (in_bom yes) (on_board yes) (dnp no) (property "Reference" "R104" (at 180.26 202.47 0) (effects (font (size 1.0 1.0)) (justify left))) (property "Value" "100k" (at 180.26 206.47 0) (effects (font (size 1.0 1.0)) (justify left))) (property "Footprint" "Resistor_SMD:R_0805_2012Metric" (at 175.26 204.47 0) (effects (font (size 1.0 1.0)) (justify left) (hide yes))) (property "MPN" "RC0805FR-07100KL" (at 175.26 204.47 0) (effects (font (size 1.0 1.0)) (justify left) (hide yes))) (property "Manufacturer" "YAGEO" (at 175.26 204.47 0) (effects (font (size 1.0 1.0)) (justify left) (hide yes)))) (wire (pts (xy 175.26 200.66) (xy 175.26 195.58)) (stroke (width 0) (type default))) (label "TX_DOM" (at 175.26 195.58 0) (effects (font (size 1 1)) (justify left bottom))) (wire (pts (xy 175.26 208.28) (xy 175.26 213.36)) (stroke (width 0) (type default))) (label "GND" (at 175.26 213.36 0) (effects (font (size 1 1)) (justify left bottom))) (symbol (lib_id "Device:R") (at 44.45 204.47 0) (unit 1) (in_bom yes) (on_board yes) (dnp no) (property "Reference" "R105" (at 49.45 202.47 0) (effects (font (size 1.0 1.0)) (justify left))) (property "Value" "10k" (at 49.45 206.47 0) (effects (font (size 1.0 1.0)) (justify left))) (property "Footprint" "Resistor_SMD:R_0805_2012Metric" (at 44.45 204.47 0) (effects (font (size 1.0 1.0)) (justify left) (hide yes))) (property "MPN" "RC0805FR-0710KL" (at 44.45 204.47 0) (effects (font (size 1.0 1.0)) (justify left) (hide yes))) (property "Manufacturer" "YAGEO" (at 44.45 204.47 0) (effects (font (size 1.0 1.0)) (justify left) (hide yes)))) (wire (pts (xy 44.45 200.66) (xy 44.45 195.58)) (stroke (width 0) (type default))) (label "VTX" (at 44.45 195.58 0) (effects (font (size 1 1)) (justify left bottom))) (wire (pts (xy 44.45 208.28) (xy 44.45 213.36)) (stroke (width 0) (type default))) (label "P_GATE" (at 44.45 213.36 0) (effects (font (size 1 1)) (justify left bottom))) (symbol (lib_id "Device:R") (at 209.55 204.47 0) (unit 1) (in_bom yes) (on_board yes) (dnp no) (property "Reference" "R106" (at 214.55 202.47 0) (effects (font (size 1.0 1.0)) (justify left))) (property "Value" "10k" (at 214.55 206.47 0) (effects (font (size 1.0 1.0)) (justify left))) (property "Footprint" "Resistor_SMD:R_0805_2012Metric" (at 209.55 204.47 0) (effects (font (size 1.0 1.0)) (justify left) (hide yes))) (property "MPN" "RC0805FR-0710KL" (at 209.55 204.47 0) (effects (font (size 1.0 1.0)) (justify left) (hide yes))) (property "Manufacturer" "YAGEO" (at 209.55 204.47 0) (effects (font (size 1.0 1.0)) (justify left) (hide yes)))) (wire (pts (xy 209.55 200.66) (xy 209.55 195.58)) (stroke (width 0) (type default))) (label "P_GATE" (at 209.55 195.58 0) (effects (font (size 1 1)) (justify left bottom))) (wire (pts (xy 209.55 208.28) (xy 209.55 213.36)) (stroke (width 0) (type default))) (label "PNP_BASE" (at 209.55 213.36 0) (effects (font (size 1 1)) (justify left bottom))) (symbol (lib_id "Device:R") (at 240.03 204.47 0) (unit 1) (in_bom yes) (on_board yes) (dnp no) (property "Reference" "R107" (at 245.03 202.47 0) (effects (font (size 1.0 1.0)) (justify left))) (property "Value" "100k" (at 245.03 206.47 0) (effects (font (size 1.0 1.0)) (justify left))) (property "Footprint" "Resistor_SMD:R_0805_2012Metric" (at 240.03 204.47 0) (effects (font (size 1.0 1.0)) (justify left) (hide yes))) (property "MPN" "RC0805FR-07100KL" (at 240.03 204.47 0) (effects (font (size 1.0 1.0)) (justify left) (hide yes))) (property "Manufacturer" "YAGEO" (at 240.03 204.47 0) (effects (font (size 1.0 1.0)) (justify left) (hide yes)))) (wire (pts (xy 240.03 200.66) (xy 240.03 195.58)) (stroke (width 0) (type default))) (label "PNP_BASE" (at 240.03 195.58 0) (effects (font (size 1 1)) (justify left bottom))) (wire (pts (xy 240.03 208.28) (xy 240.03 213.36)) (stroke (width 0) (type default))) (label "VTX" (at 240.03 213.36 0) (effects (font (size 1 1)) (justify left bottom))) (symbol (lib_id "Device:R") (at 275.59 204.47 0) (unit 1) (in_bom yes) (on_board yes) (dnp no) (property "Reference" "R108" (at 280.59 202.47 0) (effects (font (size 1.0 1.0)) (justify left))) (property "Value" "220" (at 280.59 206.47 0) (effects (font (size 1.0 1.0)) (justify left))) (property "Footprint" "Resistor_SMD:R_0805_2012Metric" (at 275.59 204.47 0) (effects (font (size 1.0 1.0)) (justify left) (hide yes))) (property "MPN" "RC0805FR-07220RL" (at 275.59 204.47 0) (effects (font (size 1.0 1.0)) (justify left) (hide yes))) (property "Manufacturer" "YAGEO" (at 275.59 204.47 0) (effects (font (size 1.0 1.0)) (justify left) (hide yes)))) (wire (pts (xy 275.59 200.66) (xy 275.59 195.58)) (stroke (width 0) (type default))) (label "N_DRIVE" (at 275.59 195.58 0) (effects (font (size 1 1)) (justify left bottom))) (wire (pts (xy 275.59 208.28) (xy 275.59 213.36)) (stroke (width 0) (type default))) (label "N_GATE" (at 275.59 213.36 0) (effects (font (size 1 1)) (justify left bottom))) (symbol (lib_id "Device:R") (at 110.49 204.47 0) (unit 1) (in_bom yes) (on_board yes) (dnp no) (property "Reference" "R109" (at 115.49 202.47 0) (effects (font (size 1.0 1.0)) (justify left))) (property "Value" "10k" (at 115.49 206.47 0) (effects (font (size 1.0 1.0)) (justify left))) (property "Footprint" "Resistor_SMD:R_0805_2012Metric" (at 110.49 204.47 0) (effects (font (size 1.0 1.0)) (justify left) (hide yes))) (property "MPN" "RC0805FR-0710KL" (at 110.49 204.47 0) (effects (font (size 1.0 1.0)) (justify left) (hide yes))) (property "Manufacturer" "YAGEO" (at 110.49 204.47 0) (effects (font (size 1.0 1.0)) (justify left) (hide yes)))) (wire (pts (xy 110.49 200.66) (xy 110.49 195.58)) (stroke (width 0) (type default))) (label "N_GATE" (at 110.49 195.58 0) (effects (font (size 1 1)) (justify left bottom))) (wire (pts (xy 110.49 208.28) (xy 110.49 213.36)) (stroke (width 0) (type default))) (label "GND" (at 110.49 213.36 0) (effects (font (size 1 1)) (justify left bottom))) (symbol (lib_id "Device:R") (at 309.88 204.47 0) (unit 1) (in_bom yes) (on_board yes) (dnp no) (property "Reference" "R110" (at 314.88 202.47 0) (effects (font (size 1.0 1.0)) (justify left))) (property "Value" "100k" (at 314.88 206.47 0) (effects (font (size 1.0 1.0)) (justify left))) (property "Footprint" "Resistor_SMD:R_0805_2012Metric" (at 309.88 204.47 0) (effects (font (size 1.0 1.0)) (justify left) (hide yes))) (property "MPN" "RC0805FR-07100KL" (at 309.88 204.47 0) (effects (font (size 1.0 1.0)) (justify left) (hide yes))) (property "Manufacturer" "YAGEO" (at 309.88 204.47 0) (effects (font (size 1.0 1.0)) (justify left) (hide yes)))) (wire (pts (xy 309.88 200.66) (xy 309.88 195.58)) (stroke (width 0) (type default))) (label "VTX" (at 309.88 195.58 0) (effects (font (size 1 1)) (justify left bottom))) (wire (pts (xy 309.88 208.28) (xy 309.88 213.36)) (stroke (width 0) (type default))) (label "GND" (at 309.88 213.36 0) (effects (font (size 1 1)) (justify left bottom))) (symbol (lib_id "Device:R") (at 44.45 245.11 0) (unit 1) (in_bom yes) (on_board yes) (dnp no) (property "Reference" "R111" (at 49.45 243.11 0) (effects (font (size 1.0 1.0)) (justify left))) (property "Value" "360" (at 49.45 247.11 0) (effects (font (size 1.0 1.0)) (justify left))) (property "Footprint" "Resistor_SMD:R_0805_2012Metric" (at 44.45 245.11 0) (effects (font (size 1.0 1.0)) (justify left) (hide yes))) (property "MPN" "RC0805FR-07360RL" (at 44.45 245.11 0) (effects (font (size 1.0 1.0)) (justify left) (hide yes))) (property "Manufacturer" "YAGEO" (at 44.45 245.11 0) (effects (font (size 1.0 1.0)) (justify left) (hide yes)))) (wire (pts (xy 44.45 241.3) (xy 44.45 236.22)) (stroke (width 0) (type default))) (label "TX_HI" (at 44.45 236.22 0) (effects (font (size 1 1)) (justify left bottom))) (wire (pts (xy 44.45 248.92) (xy 44.45 254.0)) (stroke (width 0) (type default))) (label "CCD_P" (at 44.45 254.0 0) (effects (font (size 1 1)) (justify left bottom))) (symbol (lib_id "Device:R") (at 110.49 245.11 0) (unit 1) (in_bom yes) (on_board yes) (dnp no) (property "Reference" "R112" (at 115.49 243.11 0) (effects (font (size 1.0 1.0)) (justify left))) (property "Value" "360" (at 115.49 247.11 0) (effects (font (size 1.0 1.0)) (justify left))) (property "Footprint" "Resistor_SMD:R_0805_2012Metric" (at 110.49 245.11 0) (effects (font (size 1.0 1.0)) (justify left) (hide yes))) (property "MPN" "RC0805FR-07360RL" (at 110.49 245.11 0) (effects (font (size 1.0 1.0)) (justify left) (hide yes))) (property "Manufacturer" "YAGEO" (at 110.49 245.11 0) (effects (font (size 1.0 1.0)) (justify left) (hide yes)))) (wire (pts (xy 110.49 241.3) (xy 110.49 236.22)) (stroke (width 0) (type default))) (label "CCD_N" (at 110.49 236.22 0) (effects (font (size 1 1)) (justify left bottom))) (wire (pts (xy 110.49 248.92) (xy 110.49 254.0)) (stroke (width 0) (type default))) (label "TX_LO" (at 110.49 254.0 0) (effects (font (size 1 1)) (justify left bottom))) (symbol (lib_id "Connector_Generic:Conn_01x02") (at 309.88 170.18 0) (unit 1) (in_bom yes) (on_board yes) (dnp no) (property "Reference" "JP101" (at 317.88 163.18 0) (effects (font (size 1.0 1.0)) (justify left))) (property "Value" "TX POWER - REMOVE FOR P0" (at 317.88 177.18 0) (effects (font (size 1.0 1.0)) (justify left))) (property "Footprint" "Connector_PinHeader_2.54mm:PinHeader_1x02_P2.54mm_Vertical" (at 309.88 170.18 0) (effects (font (size 1.0 1.0)) (justify left) (hide yes))) (property "MPN" "TSW-102-07-G-S" (at 309.88 170.18 0) (effects (font (size 1.0 1.0)) (justify left) (hide yes))) (property "Manufacturer" "Samtec" (at 309.88 170.18 0) (effects (font (size 1.0 1.0)) (justify left) (hide yes)))) (wire (pts (xy 304.8 170.18) (xy 299.72 170.18)) (stroke (width 0) (type default))) (label "5V" (at 299.72 170.18 0) (effects (font (size 1 1)) (justify right bottom))) (wire (pts (xy 304.8 172.72) (xy 299.72 172.72)) (stroke (width 0) (type default))) (label "VTX" (at 299.72 172.72 0) (effects (font (size 1 1)) (justify right bottom))) (symbol (lib_id "power:PWR_FLAG") (at 219.71 85.09 0) (unit 1) (in_bom no) (on_board yes) (dnp no) (property "Reference" "#FLG01" (at 219.71 85.09 0) (effects (font (size 1 1)) (hide yes))) (property "Value" "PWR_FLAG" (at 219.71 80.01 0) (effects (font (size 1 1))))) (label "3V3" (at 219.71 85.09 0) (effects (font (size 1 1)))) (symbol (lib_id "power:PWR_FLAG") (at 250.19 85.09 0) (unit 1) (in_bom no) (on_board yes) (dnp no) (property "Reference" "#FLG02" (at 250.19 85.09 0) (effects (font (size 1 1)) (hide yes))) (property "Value" "PWR_FLAG" (at 250.19 80.01 0) (effects (font (size 1 1))))) (label "GND" (at 250.19 85.09 0) (effects (font (size 1 1)))) (symbol (lib_id "power:PWR_FLAG") (at 279.4 85.09 0) (unit 1) (in_bom no) (on_board yes) (dnp no) (property "Reference" "#FLG03" (at 279.4 85.09 0) (effects (font (size 1 1)) (hide yes))) (property "Value" "PWR_FLAG" (at 279.4 80.01 0) (effects (font (size 1 1))))) (label "5V" (at 279.4 85.09 0) (effects (font (size 1 1)))) (sheet_instances (path "" (page "1"))))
